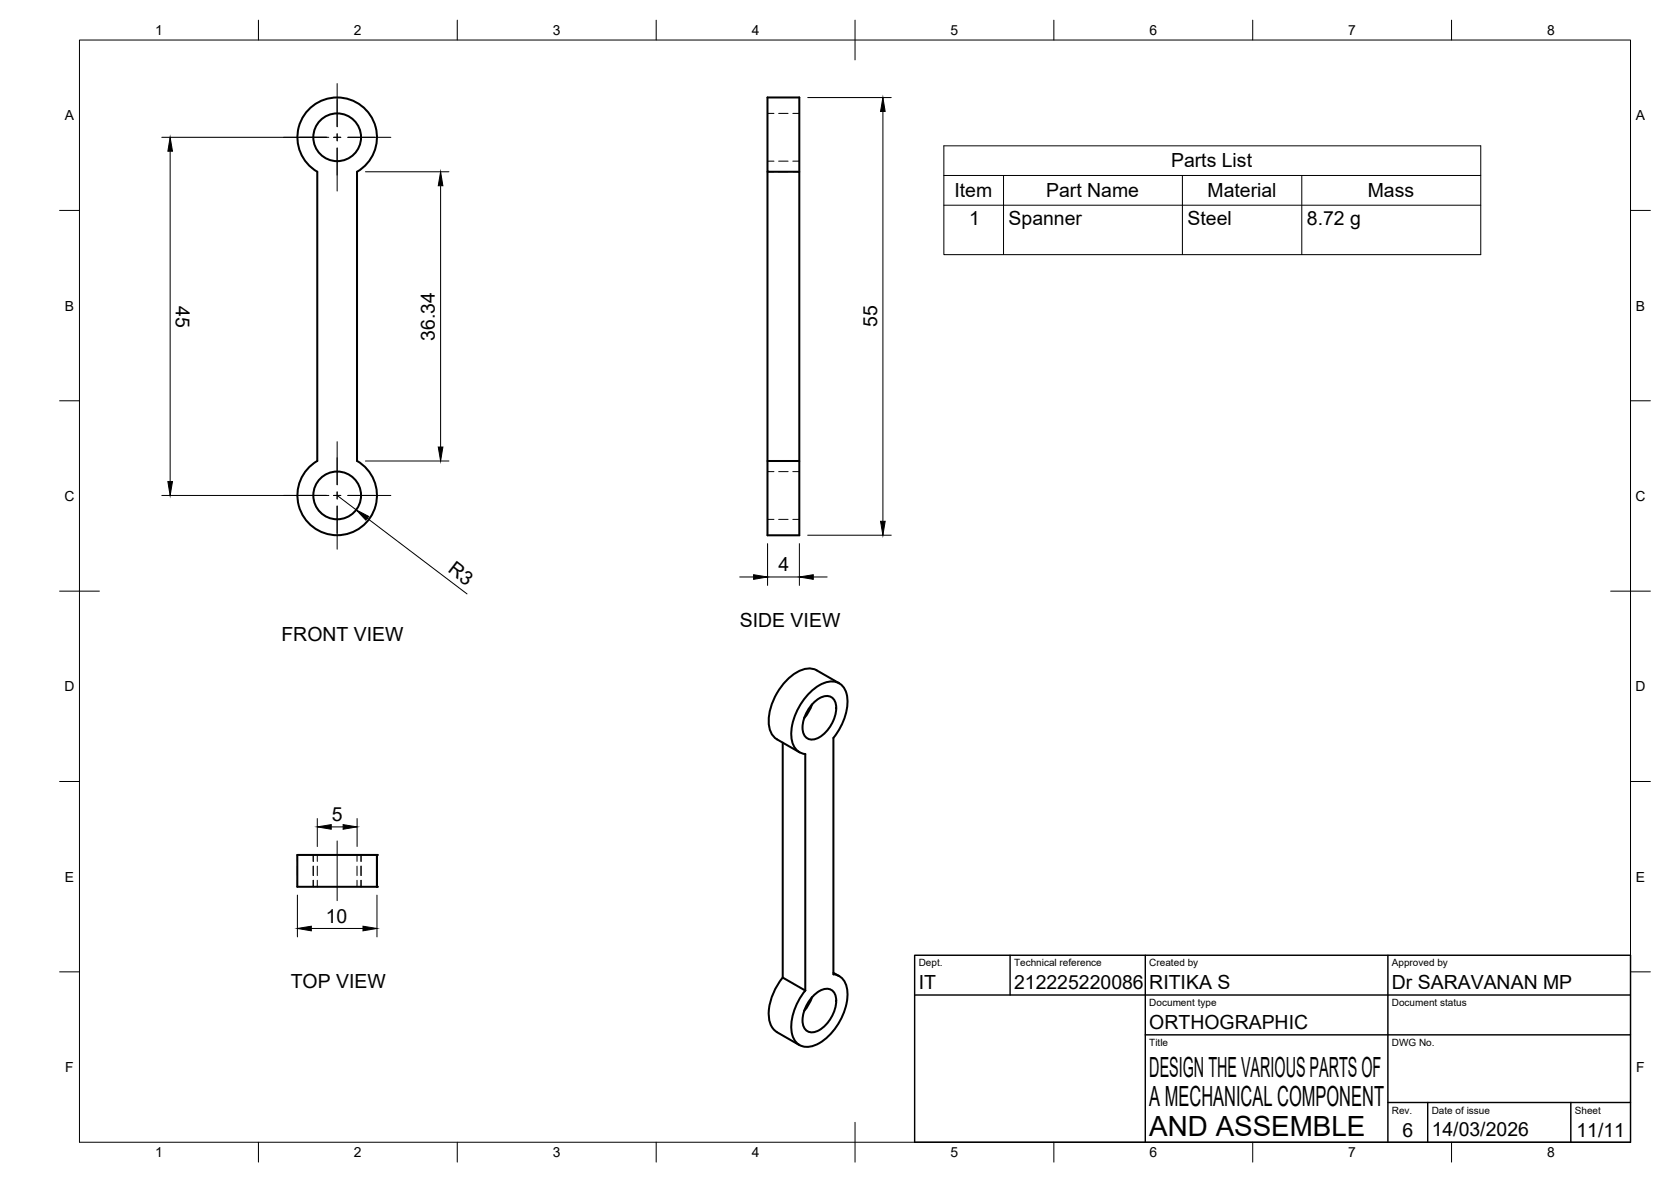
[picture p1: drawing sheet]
<svg xmlns="http://www.w3.org/2000/svg" width="420mm" height="297mm" viewBox="0 0 420 297" stroke-linecap="round" stroke-linejoin="round" font-family="sans-serif">
<!-- layer: Visible -->
<g fill="none" stroke="#000" stroke-width=".51">
<path d="M77.9 27.3a10 10 0 0 1 14.9 1.2 10 10 0 0 1-3 14.7v72.6a10 10 0 0 1 2.7 15.1 10 10 0 0 1-15.4 0 10 10 0 0 1 2.7-15v-72.7a10 10 0 0 1-1.9-15.9zM193 43.2v72.7h8v18.6h-8v-18.6M201 43.2v-18.7h-8v18.7h8v72.7M204.2 177l-.7 1.6-1.3 1.9M204.7 176.5a3.8 3.8 0 0 1 4.6-1.2 4.5 4.5 0 0 1 .5 5.2 8.2 8.2 0 0 1-5.3 5.3 2.47 2.47 0 0 1-2.7-3 9.5 9.5 0 0 1 2.9-6.3zM211 171.7l-5.7-3.2a5.4 5.4 0 0 0-5.9 1 15.3 15.3 0 0 0-6.1 12.7 4.7 4.7 0 0 0 2.1 3.6l5.6 3.2M196.8 186.6v59.1l5.7 3.2M202.5 189.5v59.4M202.5 189.5a4.4 4.4 0 0 1-3.6-5 15.2 15.2 0 0 1 8.1-12.8 4 4 0 0 1 6 3.5 14.6 14.6 0 0 1-3.4 10.2l-.1 59.5a4.3 4.3 0 0 1 3.6 4.9 15.2 15.2 0 0 1-8 12.8 4 4 0 0 1-6.1-3.5 14.6 14.6 0 0 1 3.5-10.2M74.8 214.8h20v8h-20zM196.8 245.6a14.2 14.2 0 0 0-3.4 10.8 4.4 4.4 0 0 0 2 3l5.6 3.2M204.2 250.6l-.7 1.6-1.3 1.9"/>
<path d="M204.7 250.1a3.8 3.8 0 0 1 4.6-1.2 4.5 4.5 0 0 1 .5 5.1 8.2 8.2 0 0 1-5.3 5.4 2.47 2.47 0 0 1-2.7-3 9.5 9.5 0 0 1 2.9-6.3zM209.5 244.5l1.5 .8"/>
<circle cx="84.8" cy="34.5" r="6"/>
<circle cx="84.8" cy="124.5" r="6"/>
</g>
<!-- layer: Hidden -->
<g fill="none" stroke="#000" stroke-width=".25">
<path d="M193 28.5h1.6M195.8 28.5h2.4M199.3 28.5h1.7M193 43.2h1.6M193 40.5h1.6M195.8 43.2h2.4M195.8 40.5h2.4M199.3 43.2h1.7M199.3 40.5h1.7M193 115.9h1.6M193 118.5h1.6M195.8 115.9h2.4"/>
<path d="M195.8 118.5h2.4M199.3 115.9h1.7M199.3 118.5h1.7M193 130.5h1.6M195.8 130.5h2.4M199.3 130.5h1.7M74.8 214.8v1.7M74.8 217.7v2.3M78.8 214.8v1.7M78.8 217.7v2.3M79.8 214.8v1.7M79.8 217.7v2.3"/>
<path d="M89.8 214.8v1.7M89.8 217.7v2.3M90.8 214.8v1.7M90.8 217.7v2.3M74.8 221.2v1.6M78.8 221.2v1.6M79.8 221.2v1.6M89.8 221.2v1.6M90.8 221.2v1.6"/>
</g>
<!-- layer: Visible -->
<g fill="#000">
<circle cx="94.8" cy="214.8" r=".25"/>
<circle cx="94.8" cy="222.8" r=".25"/>
</g>
<!-- layer: BORDER -->
<g fill="none" stroke="#000" stroke-width=".25">
<path d="M20 10.1h390v276.9h-390zM65 5.1v5M115 5.1v5M165 5.1v5M215 5.1v10M265 5.1v5M315 5.1v5M365 5.1v5M15 52.9h5M410 52.9h5M15 100.7h5M410 100.7h5"/>
<path d="M15 148.6h10M405 148.6h10M15 196.4h5M410 196.4h5M15 244.2h5M410 244.2h5M65 287v5M115 287v5M165 287v5M215 282.1v9.9M265 287v5M315 287v5"/>
<path d="M365 287v5"/>
</g>
<!-- layer: TITLEBLOCK -->
<path d="M230 240.1h180v46.9h-180zM230 250h180M254 240.1v9.9M288 240.1v46.9M349 240.1v46.9M288 260.1h122M349 277.1h61M359 277.1v9.9M395 277.1v9.9" fill="none" stroke="#000" stroke-width=".36"/>
<!-- layer: Smart Centers -->
<g fill="none" stroke="#000" stroke-width=".25">
<path d="M71.3 34.5h10.8M83.9 34.5h1.8M84.8 21v10.8M84.8 33.6v1.8M84.8 37.2v10.8M87.5 34.5h10.8M84.8 111v10.8M71.3 124.5h10.8M83.9 124.5h1.8M84.8 123.6v1.8M84.8 127.2v10.8M87.5 124.5h10.8"/>
<path d="M84.8 211.3v15"/>
</g>
<!-- layer: FD_Dimensions -->
<g fill="none" stroke="#000" stroke-width=".25">
<path d="M40.7 34.5h42M42.8 38v83M203.1 24.5h21M222 28v103M91.9 43.2h21M110.8 46.7v65.6M91.9 115.9h21M40.7 124.5h42M84.8 124.5l4.8 3.6M92.4 130.2l25 19.1M193 136.6v10.5M201 136.6v10.5"/>
<path d="M203.1 134.5h21M186 145h3.5M193 145h8M204.5 145h3.5M79.8 205.7v7M83.3 207.8h3M89.8 205.7v7M74.8 224.9v10.5M78.3 233.3h13M94.8 224.9v10.5"/>
</g>
<g fill="#000" stroke="#000" stroke-width=".25">
<path d="M42.8 34.5l.6 3.5h-1.2zM222 24.5l.6 3.5h-1.2zM110.8 43.2l.6 3.5h-1.2zM110.2 112.3h1.2l-.6 3.6zM42.2 121h1.2l-.6 3.5zM89.6 128.1l3.1 1.7-.7 .9zM221.4 131h1.2l-.6 3.5zM189.5 144.4l3.5 .6-3.5 .6zM201 145l3.5-.6v1.2zM79.8 207.8l3.5-.6v1.2zM86.3 207.2l3.5 .6-3.5 .6zM74.8 233.3l3.5-.5v1.1z"/>
<path d="M91.3 232.8l3.5 .5-3.5 .6z"/>
</g>
<!-- layer: Parts Lists -->
<path d="M237.3 36.6h135v27.4h-135zM237.3 44.1h135M237.3 51.6h135M252.3 44.1v19.9M297.3 44.1v19.9M327.3 44.1v19.9" fill="none" stroke="#000" stroke-width=".25"/>
<g font-size="7">
<text x="289" y="270.6">DESIGN THE VARIOUS PARTS OF</text>
<text x="289" y="278.1">A MECHANICAL COMPONENT</text>
<text x="289" y="285.5">AND ASSEMBLE</text>
</g>
<g font-size="4.9">
<text x="294.4" y="42.1">Parts List</text>
<text x="240" y="49.6">Item</text>
<text x="263" y="49.6">Part Name</text>
<text x="303.6" y="49.6">Material</text>
<text x="343.9" y="49.6">Mass</text>
<text x="243.6" y="56.5">1</text>
<text x="253.6" y="56.6">Spanner</text>
<text x="298.6" y="56.6">Steel</text>
<text x="328.6" y="56.6">8.72 g</text>
<text x="44.2" y="76.9" transform="rotate(90 44.2 76.9)">45</text>
<text x="220.5" y="82.2" transform="rotate(-90 220.5 82.2)">55</text>
<text x="109.3" y="85.6" transform="rotate(-90 109.3 85.6)">36.34</text>
<text x="112.4" y="143.6" transform="rotate(37 112.4 143.6)">R3</text>
<text x="195.7" y="143.6">4</text>
<text x="70.8" y="161">FRONT VIEW</text>
<text x="186" y="157.7">SIDE VIEW</text>
<text x="83.4" y="206.3">5</text>
<text x="81.9" y="231.9">10</text>
<text x="73.1" y="248.4">TOP VIEW</text>
<text x="231" y="248.5">IT</text>
<text x="255" y="248.5">212225220086</text>
<text x="289" y="248.5">RITIKA S</text>
<text x="350" y="248.5">Dr SARAVANAN MP</text>
<text x="289" y="258.6">ORTHOGRAPHIC</text>
<text x="352.6" y="285.7">6</text>
<text x="360" y="285.5">14/03/2026</text>
<text x="396.4" y="285.7">11/11</text>
</g>
<g font-size="3.5">
<text x="39" y="8.8">1</text>
<text x="89" y="8.8">2</text>
<text x="139" y="8.8">3</text>
<text x="189" y="8.8">4</text>
<text x="239" y="8.8">5</text>
<text x="289" y="8.8">6</text>
<text x="339" y="8.8">7</text>
<text x="389" y="8.8">8</text>
<text x="16.3" y="30.2">A</text>
<text x="411.3" y="30.2">A</text>
<text x="16.3" y="78">B</text>
<text x="411.3" y="78">B</text>
<text x="16.2" y="125.9">C</text>
<text x="411.2" y="125.9">C</text>
<text x="16.2" y="173.7">D</text>
<text x="411.2" y="173.7">D</text>
<text x="16.3" y="221.6">E</text>
<text x="411.3" y="221.6">E</text>
<text x="16.4" y="269.4">F</text>
<text x="411.4" y="269.4">F</text>
<text x="39" y="290.8">1</text>
<text x="89" y="290.8">2</text>
<text x="139" y="290.8">3</text>
<text x="189" y="290.8">4</text>
<text x="239" y="290.8">5</text>
<text x="289" y="290.8">6</text>
<text x="339" y="290.8">7</text>
<text x="389" y="290.8">8</text>
</g>
<g font-size="2.5">
<text x="231" y="242.9">Dept.</text>
<text x="255" y="242.9">Technical reference</text>
<text x="289" y="242.9">Created by</text>
<text x="350" y="242.9">Approved by</text>
<text x="289" y="252.8">Document type</text>
<text x="350" y="252.8">Document status</text>
<text x="289" y="262.9">Title</text>
<text x="350" y="262.9">DWG No.</text>
<text x="350" y="279.9">Rev.</text>
<text x="360" y="279.9">Date of issue</text>
<text x="396" y="279.9">Sheet</text>
</g>
</svg>
